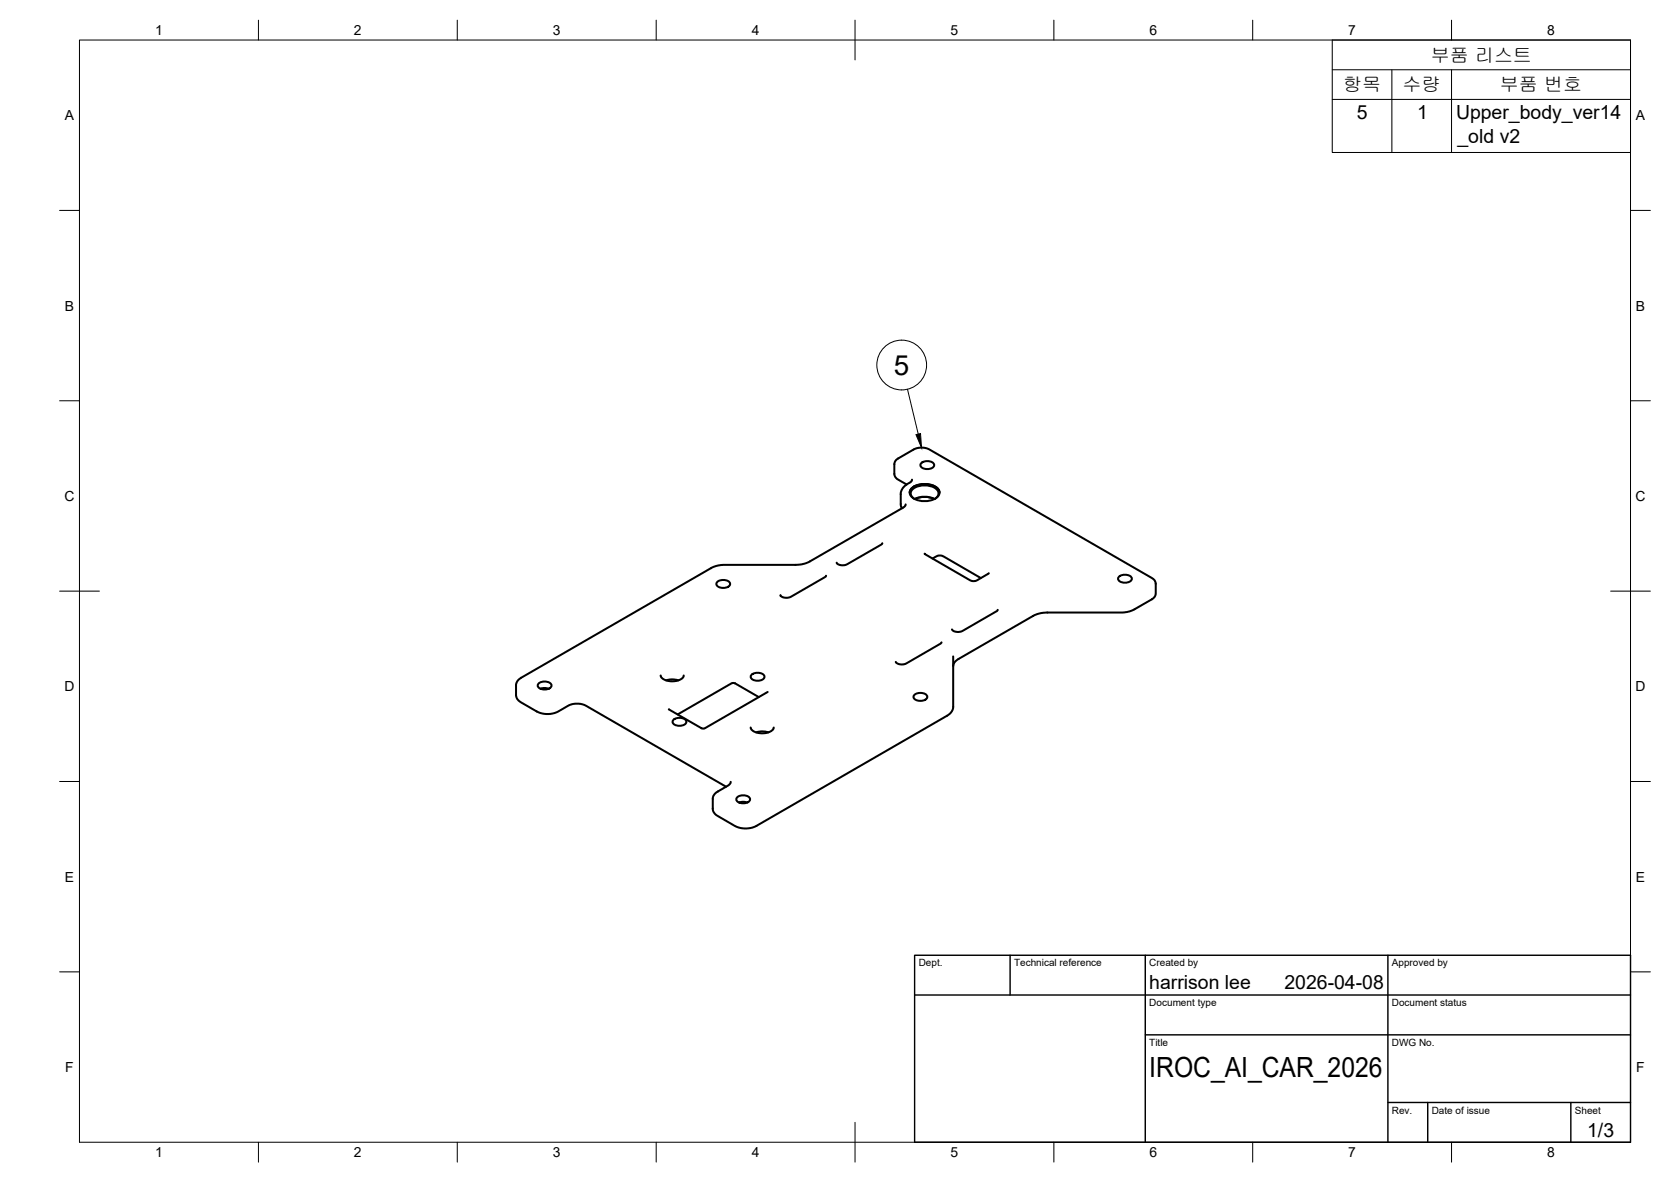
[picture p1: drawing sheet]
<svg xmlns="http://www.w3.org/2000/svg" width="420mm" height="297mm" viewBox="0 0 420 297" stroke-linecap="round" stroke-linejoin="round" font-family="sans-serif">
<!-- layer: Visible -->
<g fill="none" stroke="#000" stroke-width=".51">
<path d="M231.6 116.4a2.28 2.28 0 0 1 3.3 .3 1.51 1.51 0 0 1-2 1.2 1.33 1.33 0 0 1-1.5-1.2zM221.8 136.5l-.2 .4-8.9 5-1.5 .1-.6-.3-.2-.3M227.7 126.8l-.1 .3-.5 .5-24.5 14-2.3 .4h-18.5l-1.7 .2-1.1 .4-48 27.7-1.1 1.2-.1 .6v2.7l.3 .9 .9 .8 4.1 2.4 1.5 .5h1.9l1.5-.4 3-1.7 .9-.4 1.6-.1 1.5 .4 35.6 20.5M228 121.8l-2.4-1.4-.6-.7-.1-3.2 .2-.6 .6-.6 4.3-2.5 1.4-.3 2 .3 56.3 32.5 .5 .4 .4 .7v2.9l-.4 .8-5.8 3.4-2.1 .4h-19.2l-2.3 .4-19.9 11.3-.9 .8-.3 1M228.7 123.8a2.89 2.89 0 0 1 2.9-2.1 4.5 4.5 0 0 1 4.5 1.6l.1 .5M229.3 122.6a5.2 5.2 0 0 1 6.7 .5 1.82 1.82 0 0 1-1.4 2.5 5.2 5.2 0 0 1-5.7-1.1 1.42 1.42 0 0 1 .4-1.9zM229.3 120.5l-.3 .6-1.8 1.3-.6 1.1-.1 3.4 .2 .8M229.9 125.4a1.5 1.5 0 0 1-.9-1.5 1.5 1.5 0 0 1 1-1.4 5 5 0 0 1 5.8 .8 1.42 1.42 0 0 1-.8 2.1M230 125.4a5.6 5.6 0 0 1 5 0l-2.1-.5-1.5 .1zM232.5 139.1l11.7 6.9 1.4-.1 3-1.9M180.3 146.3a2.28 2.28 0 0 1 3.3 .3 1.51 1.51 0 0 1-2 1.1 1.33 1.33 0 0 1-1.5-1.1zM207.7 144.7l-.2 .3-8.9 5.1-1.5 .1-.7-.4-.2-.2"/>
<path d="M234.5 140.4l1.3-.7h1.1l9.7 5.6M250.9 153.3l-.3 .3-8.8 5.1h-1.6l-.8-.5M281.3 145a2.28 2.28 0 0 1 3.3 .3 1.51 1.51 0 0 1-2 1.1 1.33 1.33 0 0 1-1.5-1.1zM135.4 171.8a2.28 2.28 0 0 1 3.3 .3 1.51 1.51 0 0 1-2 1.2 1.33 1.33 0 0 1-1.5-1.2zM135.9 173.1l1.3-.2 .8 .2M136.1 173v.2M166.1 169.7l.2 .6 .6 .4 1.1 .4 1 .1 1.9-.4 .8-.5 .2-.6M167.5 171l1.2-.3 1.9 .3M188.9 169.6a2.28 2.28 0 0 1 3.3 .3 1.51 1.51 0 0 1-2 1.2 1.33 1.33 0 0 1-1.4-1.2zM190.8 175.2l-6-3.5h-.8l-13.6 7.8M193 173.9l-15.9 9.2-.7-.1-8.2-4.7M229.9 174.7a2.28 2.28 0 0 1 3.3 .3 1.51 1.51 0 0 1-2 1.1 1.33 1.33 0 0 1-1.5-1.1z"/>
<path d="M236.7 161.4l-.3 .4-8.8 5-1.5 .1-.6-.2-.3-.4M239.7 165v12.8l-.4 1-.6 .7-48.6 28.1-2.1 .6-2.3-.3-5.4-2.9-.9-1-.2-.6v-2.8l.2-.7 .6-.7 3.3-1.9 .4-.8M169.3 180.9a2.28 2.28 0 0 1 3.3 .3 1.51 1.51 0 0 1-2 1.2 1.33 1.33 0 0 1-1.5-1.2zM188.7 182.8l.2 .5 .5 .5 2 .5 2.1-.4 .9-.6 .1-.5M190.1 184.1l1.5-.3 1.6 .3M185.3 200.4a2.28 2.28 0 0 1 3.3 .3 1.51 1.51 0 0 1-2 1.2 1.33 1.33 0 0 1-1.5-1.2zM185.8 201.7l1.3-.2 .8 .2M186 201.6v.1"/>
</g>
<!-- layer: BORDER -->
<g fill="none" stroke="#000" stroke-width=".25">
<path d="M20 10.1h390v276.9h-390zM65 5.1v5M115 5.1v5M165 5.1v5M215 5.1v10M265 5.1v5M315 5.1v5M365 5.1v5M15 52.9h5M410 52.9h5M15 100.7h5M410 100.7h5"/>
<path d="M15 148.6h10M405 148.6h10M15 196.4h5M410 196.4h5M15 244.2h5M410 244.2h5M65 287v5M115 287v5M165 287v5M215 282.1v9.9M265 287v5M315 287v5"/>
<path d="M365 287v5"/>
</g>
<!-- layer: TITLEBLOCK -->
<path d="M230 240.1h180v46.9h-180zM230 250h180M254 240.1v9.9M288 240.1v46.9M349 240.1v46.9M288 260.1h122M349 277.1h61M359 277.1v9.9M395 277.1v9.9" fill="none" stroke="#000" stroke-width=".36"/>
<!-- layer: Parts Lists -->
<path d="M335 10.1h75v28.2h-75zM335 17.5h75M350 17.5v20.8M365 17.5v20.8M335 25h75" fill="none" stroke="#000" stroke-width=".25"/>
<!-- layer: Balloons -->
<circle cx="226.7" cy="91.7" r="6.3" fill="none" stroke="#000" stroke-width=".25"/>
<!-- layer: 0 -->
<path d="M230.3 109.2l1.2-.2 .2 3.5z" fill="#000" stroke="#000" stroke-width=".25"/>
<path d="M228.2 97.8l2.7 11.3" fill="none" stroke="#000" stroke-width=".25"/>
<g font-size="7">
<text x="224.8" y="94.2">5</text>
<text x="289" y="270.6">IROC_AI_CAR_2026</text>
</g>
<g font-size="4.9">
<text x="341.1" y="29.9">5</text>
<text x="356.3" y="29.9">1</text>
<text x="366.1" y="30">Upper_body_ver14</text>
<text x="366.5" y="35.9">_old v2</text>
<text x="289" y="248.5">harrison lee</text>
<text x="323" y="248.5">2026-04-08</text>
<text x="399.1" y="285.7">1/3</text>
</g>
<g font-size="4.8">
<text x="359.7" y="15.5">부품 리스트</text>
<text x="337.7" y="23">항목</text>
<text x="352.7" y="23">수량</text>
<text x="377.1" y="23">부품 번호</text>
</g>
<g font-size="3.5">
<text x="39" y="8.8">1</text>
<text x="89" y="8.8">2</text>
<text x="139" y="8.8">3</text>
<text x="189" y="8.8">4</text>
<text x="239" y="8.8">5</text>
<text x="289" y="8.8">6</text>
<text x="339" y="8.8">7</text>
<text x="389" y="8.8">8</text>
<text x="16.3" y="30.2">A</text>
<text x="411.3" y="30.2">A</text>
<text x="16.3" y="78">B</text>
<text x="411.3" y="78">B</text>
<text x="16.2" y="125.9">C</text>
<text x="411.2" y="125.9">C</text>
<text x="16.2" y="173.7">D</text>
<text x="411.2" y="173.7">D</text>
<text x="16.3" y="221.6">E</text>
<text x="411.3" y="221.6">E</text>
<text x="16.4" y="269.4">F</text>
<text x="411.4" y="269.4">F</text>
<text x="39" y="290.8">1</text>
<text x="89" y="290.8">2</text>
<text x="139" y="290.8">3</text>
<text x="189" y="290.8">4</text>
<text x="239" y="290.8">5</text>
<text x="289" y="290.8">6</text>
<text x="339" y="290.8">7</text>
<text x="389" y="290.8">8</text>
</g>
<g font-size="2.5">
<text x="231" y="242.9">Dept.</text>
<text x="255" y="242.9">Technical reference</text>
<text x="289" y="242.9">Created by</text>
<text x="350" y="242.9">Approved by</text>
<text x="289" y="252.8">Document type</text>
<text x="350" y="252.8">Document status</text>
<text x="289" y="262.9">Title</text>
<text x="350" y="262.9">DWG No.</text>
<text x="350" y="279.9">Rev.</text>
<text x="360" y="279.9">Date of issue</text>
<text x="396" y="279.9">Sheet</text>
</g>
</svg>
